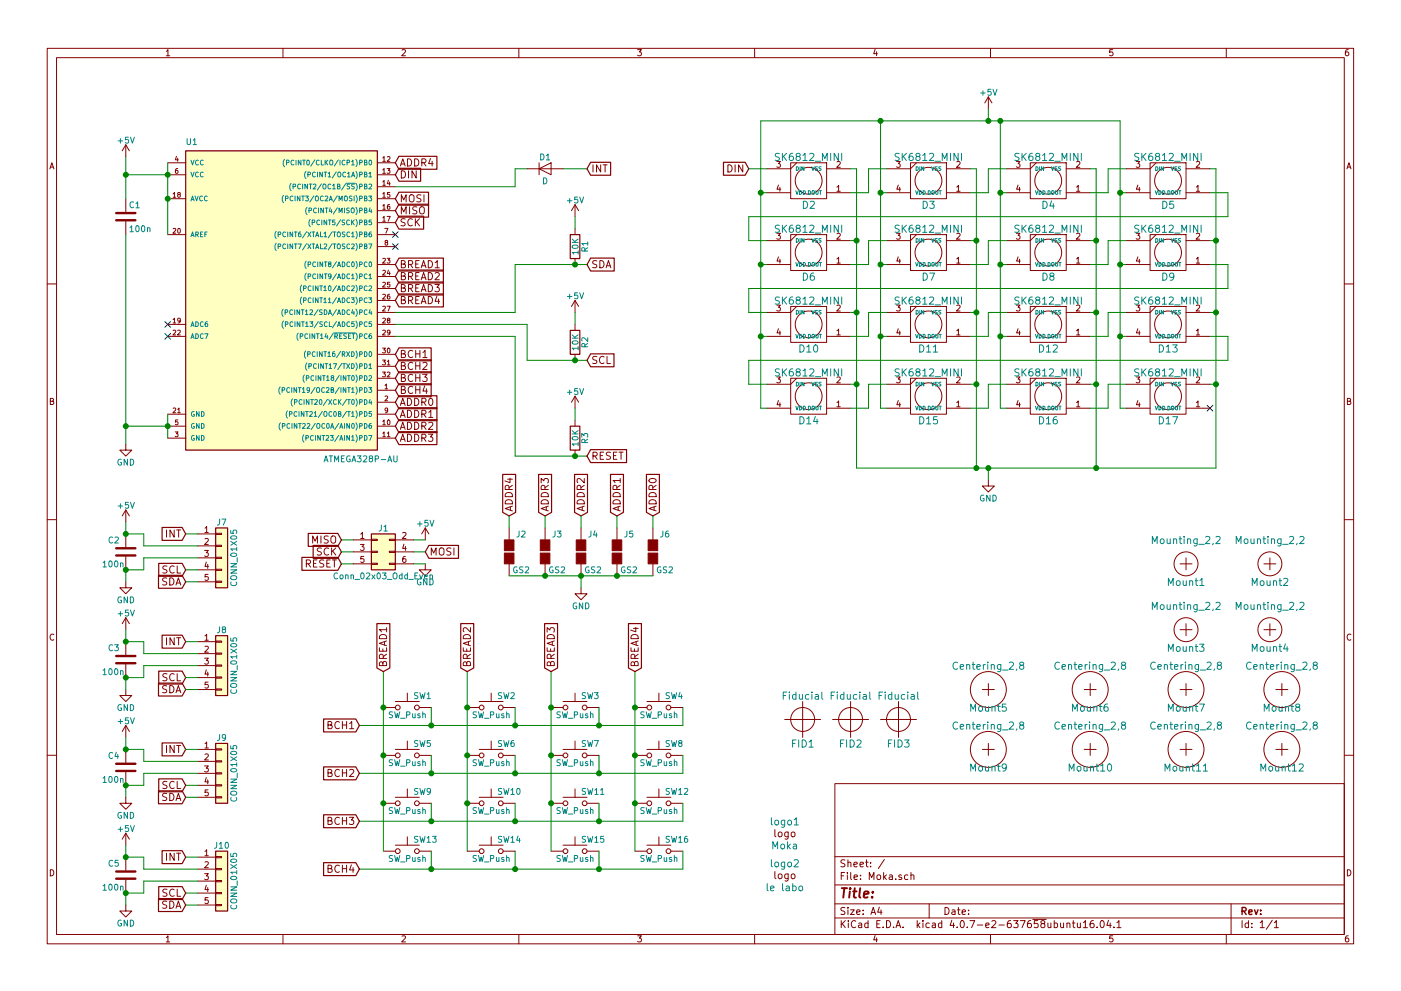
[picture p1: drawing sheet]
EESchema Schematic File Version 2
LIBS:Moka-rescue
LIBS:power
LIBS:device
LIBS:transistors
LIBS:conn
LIBS:linear
LIBS:regul
LIBS:74xx
LIBS:cmos4000
LIBS:adc-dac
LIBS:memory
LIBS:xilinx
LIBS:microcontrollers
LIBS:dsp
LIBS:microchip
LIBS:analog_switches
LIBS:motorola
LIBS:texas
LIBS:intel
LIBS:audio
LIBS:interface
LIBS:digital-audio
LIBS:philips
LIBS:display
LIBS:cypress
LIBS:siliconi
LIBS:opto
LIBS:atmel
LIBS:contrib
LIBS:valves
LIBS:Display_perso
LIBS:switches
LIBS:Holes_Fids
LIBS:Logos
LIBS:Moka-cache
EELAYER 25 0
EELAYER END
$Descr A4 11693 8268
encoding utf-8
Sheet 1 1
Title ""
Date ""
Rev ""
Comp ""
Comment1 ""
Comment2 ""
Comment3 ""
Comment4 ""
$EndDescr
$Comp
L ATMEGA328P-AU U1
U 1 1
P 2300 2450
F 0 "U1" H 1550 3700 50  0000 L BNN
F 1 "ATMEGA328P-AU" H 2700 1050 50  0000 L BNN
F 2 "Housings_QFP:TQFP-32_7x7mm_Pitch0.8mm" H 2300 2450 50  0001 C CIN
F 3 "" H 2300 2450 50  0001 C CNN
	1    2300 2450
	1    0    0    -1  
$EndComp
Text GLabel 4900 2200 2    60   Input ~ 0
SDA
Text GLabel 4900 3000 2    60   Input ~ 0
SCL
Text GLabel 3300 1450 2    60   Input ~ 0
DIN
Text GLabel 3300 2950 2    60   Input ~ 0
BCH1
Text GLabel 3300 3050 2    60   Input ~ 0
BCH2
Text GLabel 3300 3150 2    60   Input ~ 0
BCH3
Text GLabel 3300 3250 2    60   Input ~ 0
BCH4
Text GLabel 3300 2200 2    60   Input ~ 0
BREAD1
Text GLabel 3300 2300 2    60   Input ~ 0
BREAD2
Text GLabel 3300 2400 2    60   Input ~ 0
BREAD3
Text GLabel 3300 2500 2    60   Input ~ 0
BREAD4
$Comp
L +5V #PWR01
U 1 1
P 1050 1300
F 0 "#PWR01" H 1050 1150 50  0001 C CNN
F 1 "+5V" H 1050 1440 50  0000 C CNN
F 2 "" H 1050 1300 50  0001 C CNN
F 3 "" H 1050 1300 50  0001 C CNN
	1    1050 1300
	1    0    0    -1  
$EndComp
$Comp
L GND #PWR02
U 1 1
P 1050 3700
F 0 "#PWR02" H 1050 3450 50  0001 C CNN
F 1 "GND" H 1050 3550 50  0000 C CNN
F 2 "" H 1050 3700 50  0001 C CNN
F 3 "" H 1050 3700 50  0001 C CNN
	1    1050 3700
	1    0    0    -1  
$EndComp
$Comp
L C C1
U 1 1
P 1050 1800
F 0 "C1" H 1075 1900 50  0000 L CNN
F 1 "100n" H 1075 1700 50  0000 L CNN
F 2 "Capacitors_SMD:C_0603" H 1088 1650 50  0001 C CNN
F 3 "" H 1050 1800 50  0001 C CNN
	1    1050 1800
	1    0    0    -1  
$EndComp
$Comp
L R R3
U 1 1
P 4800 3650
F 0 "R3" V 4880 3650 50  0000 C CNN
F 1 "10K" V 4800 3650 50  0000 C CNN
F 2 "Resistors_SMD:R_0603" V 4730 3650 50  0001 C CNN
F 3 "" H 4800 3650 50  0001 C CNN
	1    4800 3650
	1    0    0    -1  
$EndComp
$Comp
L +5V #PWR03
U 1 1
P 4800 3400
F 0 "#PWR03" H 4800 3250 50  0001 C CNN
F 1 "+5V" H 4800 3540 50  0000 C CNN
F 2 "" H 4800 3400 50  0001 C CNN
F 3 "" H 4800 3400 50  0001 C CNN
	1    4800 3400
	1    0    0    -1  
$EndComp
$Comp
L Conn_01x05 J7
U 1 1
P 1850 4650
F 0 "J7" H 1850 4950 50  0000 C CNN
F 1 "CONN_01X05" V 1950 4650 50  0000 C CNN
F 2 "Connectors_perso:Connecteur_1x5_SMD" H 1850 4650 50  0001 C CNN
F 3 "" H 1850 4650 50  0001 C CNN
	1    1850 4650
	1    0    0    -1  
$EndComp
$Comp
L GND #PWR04
U 1 1
P 1050 4850
F 0 "#PWR04" H 1050 4600 50  0001 C CNN
F 1 "GND" H 1050 4700 50  0000 C CNN
F 2 "" H 1050 4850 50  0001 C CNN
F 3 "" H 1050 4850 50  0001 C CNN
	1    1050 4850
	1    0    0    -1  
$EndComp
$Comp
L +5V #PWR05
U 1 1
P 1050 4350
F 0 "#PWR05" H 1050 4200 50  0001 C CNN
F 1 "+5V" H 1050 4490 50  0000 C CNN
F 2 "" H 1050 4350 50  0001 C CNN
F 3 "" H 1050 4350 50  0001 C CNN
	1    1050 4350
	1    0    0    -1  
$EndComp
Text GLabel 4900 1400 2    60   Input ~ 0
INT
Text GLabel 1550 4450 0    60   Input ~ 0
INT
Text GLabel 1550 4850 0    60   Input ~ 0
SDA
Text GLabel 1550 4750 0    60   Input ~ 0
SCL
NoConn ~ 1400 2700
NoConn ~ 1400 2800
Text GLabel 2850 4500 0    60   Input ~ 0
MISO
Text GLabel 2850 4700 0    60   Input ~ 0
RESET
Text GLabel 2850 4600 0    60   Input ~ 0
SCK
Text GLabel 3550 4600 2    60   Input ~ 0
MOSI
$Comp
L +5V #PWR06
U 1 1
P 3550 4500
F 0 "#PWR06" H 3550 4350 50  0001 C CNN
F 1 "+5V" H 3550 4640 50  0000 C CNN
F 2 "" H 3550 4500 50  0001 C CNN
F 3 "" H 3550 4500 50  0001 C CNN
	1    3550 4500
	1    0    0    -1  
$EndComp
$Comp
L GND #PWR07
U 1 1
P 3550 4700
F 0 "#PWR07" H 3550 4450 50  0001 C CNN
F 1 "GND" H 3550 4550 50  0000 C CNN
F 2 "" H 3550 4700 50  0001 C CNN
F 3 "" H 3550 4700 50  0001 C CNN
	1    3550 4700
	1    0    0    -1  
$EndComp
Text GLabel 3300 1650 2    60   Input ~ 0
MOSI
Text GLabel 3300 1750 2    60   Input ~ 0
MISO
Text GLabel 3300 1850 2    60   Input ~ 0
SCK
$Comp
L GS2 J2
U 1 1
P 4250 4600
F 0 "J2" H 4350 4750 50  0000 C CNN
F 1 "GS2" H 4350 4451 50  0000 C CNN
F 2 "Connectors:GS2" V 4324 4600 50  0001 C CNN
F 3 "" H 4250 4600 50  0001 C CNN
	1    4250 4600
	1    0    0    -1  
$EndComp
$Comp
L GS2 J3
U 1 1
P 4550 4600
F 0 "J3" H 4650 4750 50  0000 C CNN
F 1 "GS2" H 4650 4451 50  0000 C CNN
F 2 "Connectors:GS2" V 4624 4600 50  0001 C CNN
F 3 "" H 4550 4600 50  0001 C CNN
	1    4550 4600
	1    0    0    -1  
$EndComp
$Comp
L GS2 J4
U 1 1
P 4850 4600
F 0 "J4" H 4950 4750 50  0000 C CNN
F 1 "GS2" H 4950 4451 50  0000 C CNN
F 2 "Connectors:GS2" V 4924 4600 50  0001 C CNN
F 3 "" H 4850 4600 50  0001 C CNN
	1    4850 4600
	1    0    0    -1  
$EndComp
$Comp
L GS2 J5
U 1 1
P 5150 4600
F 0 "J5" H 5250 4750 50  0000 C CNN
F 1 "GS2" H 5250 4451 50  0000 C CNN
F 2 "Connectors:GS2" V 5224 4600 50  0001 C CNN
F 3 "" H 5150 4600 50  0001 C CNN
	1    5150 4600
	1    0    0    -1  
$EndComp
$Comp
L GS2 J6
U 1 1
P 5450 4600
F 0 "J6" H 5550 4750 50  0000 C CNN
F 1 "GS2" H 5550 4451 50  0000 C CNN
F 2 "Connectors:GS2" V 5524 4600 50  0001 C CNN
F 3 "" H 5450 4600 50  0001 C CNN
	1    5450 4600
	1    0    0    -1  
$EndComp
$Comp
L GND #PWR08
U 1 1
P 4850 4900
F 0 "#PWR08" H 4850 4650 50  0001 C CNN
F 1 "GND" H 4850 4750 50  0000 C CNN
F 2 "" H 4850 4900 50  0001 C CNN
F 3 "" H 4850 4900 50  0001 C CNN
	1    4850 4900
	1    0    0    -1  
$EndComp
Text GLabel 5450 4300 1    60   Input ~ 0
ADDR0
Text GLabel 5150 4300 1    60   Input ~ 0
ADDR1
Text GLabel 4850 4300 1    60   Input ~ 0
ADDR2
Text GLabel 4550 4300 1    60   Input ~ 0
ADDR3
Text GLabel 4250 4300 1    60   Input ~ 0
ADDR4
$Comp
L SW_Push SW1
U 1 1
P 3400 5900
F 0 "SW1" H 3450 6000 50  0000 L CNN
F 1 "SW_Push" H 3400 5840 50  0000 C CNN
F 2 "switches_perso:Pad_30" H 3400 6100 50  0001 C CNN
F 3 "" H 3400 6100 50  0001 C CNN
	1    3400 5900
	1    0    0    -1  
$EndComp
$Comp
L SW_Push SW2
U 1 1
P 4100 5900
F 0 "SW2" H 4150 6000 50  0000 L CNN
F 1 "SW_Push" H 4100 5840 50  0000 C CNN
F 2 "switches_perso:Pad_30" H 4100 6100 50  0001 C CNN
F 3 "" H 4100 6100 50  0001 C CNN
	1    4100 5900
	1    0    0    -1  
$EndComp
$Comp
L SW_Push SW3
U 1 1
P 4800 5900
F 0 "SW3" H 4850 6000 50  0000 L CNN
F 1 "SW_Push" H 4800 5840 50  0000 C CNN
F 2 "switches_perso:Pad_30" H 4800 6100 50  0001 C CNN
F 3 "" H 4800 6100 50  0001 C CNN
	1    4800 5900
	1    0    0    -1  
$EndComp
$Comp
L SW_Push SW4
U 1 1
P 5500 5900
F 0 "SW4" H 5550 6000 50  0000 L CNN
F 1 "SW_Push" H 5500 5840 50  0000 C CNN
F 2 "switches_perso:Pad_30" H 5500 6100 50  0001 C CNN
F 3 "" H 5500 6100 50  0001 C CNN
	1    5500 5900
	1    0    0    -1  
$EndComp
$Comp
L SW_Push SW5
U 1 1
P 3400 6300
F 0 "SW5" H 3450 6400 50  0000 L CNN
F 1 "SW_Push" H 3400 6240 50  0000 C CNN
F 2 "switches_perso:Pad_30" H 3400 6500 50  0001 C CNN
F 3 "" H 3400 6500 50  0001 C CNN
	1    3400 6300
	1    0    0    -1  
$EndComp
$Comp
L SW_Push SW6
U 1 1
P 4100 6300
F 0 "SW6" H 4150 6400 50  0000 L CNN
F 1 "SW_Push" H 4100 6240 50  0000 C CNN
F 2 "switches_perso:Pad_30" H 4100 6500 50  0001 C CNN
F 3 "" H 4100 6500 50  0001 C CNN
	1    4100 6300
	1    0    0    -1  
$EndComp
$Comp
L SW_Push SW7
U 1 1
P 4800 6300
F 0 "SW7" H 4850 6400 50  0000 L CNN
F 1 "SW_Push" H 4800 6240 50  0000 C CNN
F 2 "switches_perso:Pad_30" H 4800 6500 50  0001 C CNN
F 3 "" H 4800 6500 50  0001 C CNN
	1    4800 6300
	1    0    0    -1  
$EndComp
$Comp
L SW_Push SW8
U 1 1
P 5500 6300
F 0 "SW8" H 5550 6400 50  0000 L CNN
F 1 "SW_Push" H 5500 6240 50  0000 C CNN
F 2 "switches_perso:Pad_30" H 5500 6500 50  0001 C CNN
F 3 "" H 5500 6500 50  0001 C CNN
	1    5500 6300
	1    0    0    -1  
$EndComp
$Comp
L SW_Push SW9
U 1 1
P 3400 6700
F 0 "SW9" H 3450 6800 50  0000 L CNN
F 1 "SW_Push" H 3400 6640 50  0000 C CNN
F 2 "switches_perso:Pad_30" H 3400 6900 50  0001 C CNN
F 3 "" H 3400 6900 50  0001 C CNN
	1    3400 6700
	1    0    0    -1  
$EndComp
$Comp
L SW_Push SW10
U 1 1
P 4100 6700
F 0 "SW10" H 4150 6800 50  0000 L CNN
F 1 "SW_Push" H 4100 6640 50  0000 C CNN
F 2 "switches_perso:Pad_30" H 4100 6900 50  0001 C CNN
F 3 "" H 4100 6900 50  0001 C CNN
	1    4100 6700
	1    0    0    -1  
$EndComp
$Comp
L SW_Push SW11
U 1 1
P 4800 6700
F 0 "SW11" H 4850 6800 50  0000 L CNN
F 1 "SW_Push" H 4800 6640 50  0000 C CNN
F 2 "switches_perso:Pad_30" H 4800 6900 50  0001 C CNN
F 3 "" H 4800 6900 50  0001 C CNN
	1    4800 6700
	1    0    0    -1  
$EndComp
$Comp
L SW_Push SW12
U 1 1
P 5500 6700
F 0 "SW12" H 5550 6800 50  0000 L CNN
F 1 "SW_Push" H 5500 6640 50  0000 C CNN
F 2 "switches_perso:Pad_30" H 5500 6900 50  0001 C CNN
F 3 "" H 5500 6900 50  0001 C CNN
	1    5500 6700
	1    0    0    -1  
$EndComp
$Comp
L SW_Push SW13
U 1 1
P 3400 7100
F 0 "SW13" H 3450 7200 50  0000 L CNN
F 1 "SW_Push" H 3400 7040 50  0000 C CNN
F 2 "switches_perso:Pad_30" H 3400 7300 50  0001 C CNN
F 3 "" H 3400 7300 50  0001 C CNN
	1    3400 7100
	1    0    0    -1  
$EndComp
$Comp
L SW_Push SW14
U 1 1
P 4100 7100
F 0 "SW14" H 4150 7200 50  0000 L CNN
F 1 "SW_Push" H 4100 7040 50  0000 C CNN
F 2 "switches_perso:Pad_30" H 4100 7300 50  0001 C CNN
F 3 "" H 4100 7300 50  0001 C CNN
	1    4100 7100
	1    0    0    -1  
$EndComp
$Comp
L SW_Push SW15
U 1 1
P 4800 7100
F 0 "SW15" H 4850 7200 50  0000 L CNN
F 1 "SW_Push" H 4800 7040 50  0000 C CNN
F 2 "switches_perso:Pad_30" H 4800 7300 50  0001 C CNN
F 3 "" H 4800 7300 50  0001 C CNN
	1    4800 7100
	1    0    0    -1  
$EndComp
$Comp
L SW_Push SW16
U 1 1
P 5500 7100
F 0 "SW16" H 5550 7200 50  0000 L CNN
F 1 "SW_Push" H 5500 7040 50  0000 C CNN
F 2 "switches_perso:Pad_30" H 5500 7300 50  0001 C CNN
F 3 "" H 5500 7300 50  0001 C CNN
	1    5500 7100
	1    0    0    -1  
$EndComp
Wire Wire Line
	1400 1350 1400 1950
Connection ~ 1400 1450
Connection ~ 1400 1650
Wire Wire Line
	1400 3450 1400 3650
Connection ~ 1400 3550
Wire Wire Line
	1400 1450 1050 1450
Wire Wire Line
	1050 1300 1050 1650
Wire Wire Line
	1050 1950 1050 3700
Wire Wire Line
	1050 3550 1400 3550
Connection ~ 1050 1450
Connection ~ 1050 3550
Wire Wire Line
	4800 3400 4800 3500
Wire Wire Line
	1550 4450 1650 4450
Wire Wire Line
	1550 4750 1650 4750
Wire Wire Line
	1550 4850 1650 4850
Wire Wire Line
	2850 4500 2950 4500
Wire Wire Line
	2850 4600 2950 4600
Wire Wire Line
	2850 4700 2950 4700
Wire Wire Line
	3450 4500 3550 4500
Wire Wire Line
	3450 4600 3550 4600
Wire Wire Line
	3450 4700 3550 4700
Wire Wire Line
	4250 4800 5450 4800
Connection ~ 4550 4800
Connection ~ 4850 4800
Connection ~ 5150 4800
Wire Wire Line
	4850 4900 4850 4800
Wire Wire Line
	3200 5600 3200 7100
Connection ~ 3200 6700
Connection ~ 3200 6300
Wire Wire Line
	5300 5600 5300 7100
Connection ~ 3200 5900
Connection ~ 5300 5900
Connection ~ 5300 6300
Connection ~ 5300 6700
Wire Wire Line
	4600 5600 4600 7100
Connection ~ 4600 6700
Connection ~ 4600 6300
Connection ~ 4600 5900
Wire Wire Line
	3900 5600 3900 7100
Connection ~ 3900 6700
Connection ~ 3900 6300
Connection ~ 3900 5900
Wire Wire Line
	5700 6050 5700 5900
Wire Wire Line
	3000 6050 5700 6050
Wire Wire Line
	5700 6450 5700 6300
Wire Wire Line
	3000 6450 5700 6450
Wire Wire Line
	5700 6850 5700 6700
Wire Wire Line
	3000 6850 5700 6850
Wire Wire Line
	5700 7250 5700 7100
Wire Wire Line
	3000 7250 5700 7250
Wire Wire Line
	3600 5900 3600 6050
Connection ~ 3600 6050
Wire Wire Line
	3600 6300 3600 6450
Connection ~ 3600 6450
Wire Wire Line
	3600 6700 3600 6850
Connection ~ 3600 6850
Wire Wire Line
	3600 7100 3600 7250
Connection ~ 3600 7250
Wire Wire Line
	4300 5900 4300 6050
Connection ~ 4300 6050
Wire Wire Line
	4300 6300 4300 6450
Connection ~ 4300 6450
Wire Wire Line
	4300 6700 4300 6850
Connection ~ 4300 6850
Wire Wire Line
	4300 7100 4300 7250
Connection ~ 4300 7250
Wire Wire Line
	5000 5900 5000 6050
Connection ~ 5000 6050
Wire Wire Line
	5000 6300 5000 6450
Connection ~ 5000 6450
Wire Wire Line
	5000 6700 5000 6850
Connection ~ 5000 6850
Wire Wire Line
	5000 7100 5000 7250
Connection ~ 5000 7250
Text GLabel 3000 6050 0    60   Input ~ 0
BCH1
Text GLabel 3000 6450 0    60   Input ~ 0
BCH2
Text GLabel 3000 6850 0    60   Input ~ 0
BCH3
Text GLabel 3000 7250 0    60   Input ~ 0
BCH4
Text GLabel 3200 5600 1    60   Input ~ 0
BREAD1
Text GLabel 3900 5600 1    60   Input ~ 0
BREAD2
Text GLabel 4600 5600 1    60   Input ~ 0
BREAD3
Text GLabel 5300 5600 1    60   Input ~ 0
BREAD4
$Comp
L C C2
U 1 1
P 1050 4600
F 0 "C2" H 900 4700 50  0000 L CNN
F 1 "100n" H 850 4500 50  0000 L CNN
F 2 "Capacitors_SMD:C_0603" H 1088 4450 50  0001 C CNN
F 3 "" H 1050 4600 50  0001 C CNN
	1    1050 4600
	1    0    0    -1  
$EndComp
Wire Wire Line
	1050 4350 1050 4450
Wire Wire Line
	1050 4750 1050 4850
Wire Wire Line
	1050 4750 1200 4750
Wire Wire Line
	1200 4750 1200 4650
Wire Wire Line
	1200 4650 1650 4650
Wire Wire Line
	1050 4450 1200 4450
Wire Wire Line
	1200 4450 1200 4550
Wire Wire Line
	1200 4550 1650 4550
Connection ~ 1050 4450
Connection ~ 1050 4750
$Comp
L Conn_01x05 J8
U 1 1
P 1850 5550
F 0 "J8" H 1850 5850 50  0000 C CNN
F 1 "CONN_01X05" V 1950 5550 50  0000 C CNN
F 2 "Connectors_perso:Connecteur_1x5_SMD" H 1850 5550 50  0001 C CNN
F 3 "" H 1850 5550 50  0001 C CNN
	1    1850 5550
	1    0    0    -1  
$EndComp
$Comp
L GND #PWR09
U 1 1
P 1050 5750
F 0 "#PWR09" H 1050 5500 50  0001 C CNN
F 1 "GND" H 1050 5600 50  0000 C CNN
F 2 "" H 1050 5750 50  0001 C CNN
F 3 "" H 1050 5750 50  0001 C CNN
	1    1050 5750
	1    0    0    -1  
$EndComp
$Comp
L +5V #PWR010
U 1 1
P 1050 5250
F 0 "#PWR010" H 1050 5100 50  0001 C CNN
F 1 "+5V" H 1050 5390 50  0000 C CNN
F 2 "" H 1050 5250 50  0001 C CNN
F 3 "" H 1050 5250 50  0001 C CNN
	1    1050 5250
	1    0    0    -1  
$EndComp
Text GLabel 1550 5350 0    60   Input ~ 0
INT
Text GLabel 1550 5750 0    60   Input ~ 0
SDA
Text GLabel 1550 5650 0    60   Input ~ 0
SCL
Wire Wire Line
	1550 5350 1650 5350
Wire Wire Line
	1550 5650 1650 5650
Wire Wire Line
	1550 5750 1650 5750
$Comp
L C C3
U 1 1
P 1050 5500
F 0 "C3" H 900 5600 50  0000 L CNN
F 1 "100n" H 850 5400 50  0000 L CNN
F 2 "Capacitors_SMD:C_0603" H 1088 5350 50  0001 C CNN
F 3 "" H 1050 5500 50  0001 C CNN
	1    1050 5500
	1    0    0    -1  
$EndComp
Wire Wire Line
	1050 5250 1050 5350
Wire Wire Line
	1050 5650 1050 5750
Wire Wire Line
	1050 5650 1200 5650
Wire Wire Line
	1200 5650 1200 5550
Wire Wire Line
	1200 5550 1650 5550
Wire Wire Line
	1050 5350 1200 5350
Wire Wire Line
	1200 5350 1200 5450
Wire Wire Line
	1200 5450 1650 5450
Connection ~ 1050 5350
Connection ~ 1050 5650
$Comp
L Conn_01x05 J9
U 1 1
P 1850 6450
F 0 "J9" H 1850 6750 50  0000 C CNN
F 1 "CONN_01X05" V 1950 6450 50  0000 C CNN
F 2 "Connectors_perso:Connecteur_1x5_SMD" H 1850 6450 50  0001 C CNN
F 3 "" H 1850 6450 50  0001 C CNN
	1    1850 6450
	1    0    0    -1  
$EndComp
$Comp
L GND #PWR011
U 1 1
P 1050 6650
F 0 "#PWR011" H 1050 6400 50  0001 C CNN
F 1 "GND" H 1050 6500 50  0000 C CNN
F 2 "" H 1050 6650 50  0001 C CNN
F 3 "" H 1050 6650 50  0001 C CNN
	1    1050 6650
	1    0    0    -1  
$EndComp
$Comp
L +5V #PWR012
U 1 1
P 1050 6150
F 0 "#PWR012" H 1050 6000 50  0001 C CNN
F 1 "+5V" H 1050 6290 50  0000 C CNN
F 2 "" H 1050 6150 50  0001 C CNN
F 3 "" H 1050 6150 50  0001 C CNN
	1    1050 6150
	1    0    0    -1  
$EndComp
Text GLabel 1550 6250 0    60   Input ~ 0
INT
Text GLabel 1550 6650 0    60   Input ~ 0
SDA
Text GLabel 1550 6550 0    60   Input ~ 0
SCL
Wire Wire Line
	1550 6250 1650 6250
Wire Wire Line
	1550 6550 1650 6550
Wire Wire Line
	1550 6650 1650 6650
$Comp
L C C4
U 1 1
P 1050 6400
F 0 "C4" H 900 6500 50  0000 L CNN
F 1 "100n" H 850 6300 50  0000 L CNN
F 2 "Capacitors_SMD:C_0603" H 1088 6250 50  0001 C CNN
F 3 "" H 1050 6400 50  0001 C CNN
	1    1050 6400
	1    0    0    -1  
$EndComp
Wire Wire Line
	1050 6150 1050 6250
Wire Wire Line
	1050 6550 1050 6650
Wire Wire Line
	1050 6550 1200 6550
Wire Wire Line
	1200 6550 1200 6450
Wire Wire Line
	1200 6450 1650 6450
Wire Wire Line
	1050 6250 1200 6250
Wire Wire Line
	1200 6250 1200 6350
Wire Wire Line
	1200 6350 1650 6350
Connection ~ 1050 6250
Connection ~ 1050 6550
$Comp
L Conn_01x05 J10
U 1 1
P 1850 7350
F 0 "J10" H 1850 7650 50  0000 C CNN
F 1 "CONN_01X05" V 1950 7350 50  0000 C CNN
F 2 "Connectors_perso:Connecteur_1x5_SMD" H 1850 7350 50  0001 C CNN
F 3 "" H 1850 7350 50  0001 C CNN
	1    1850 7350
	1    0    0    -1  
$EndComp
$Comp
L GND #PWR013
U 1 1
P 1050 7550
F 0 "#PWR013" H 1050 7300 50  0001 C CNN
F 1 "GND" H 1050 7400 50  0000 C CNN
F 2 "" H 1050 7550 50  0001 C CNN
F 3 "" H 1050 7550 50  0001 C CNN
	1    1050 7550
	1    0    0    -1  
$EndComp
$Comp
L +5V #PWR014
U 1 1
P 1050 7050
F 0 "#PWR014" H 1050 6900 50  0001 C CNN
F 1 "+5V" H 1050 7190 50  0000 C CNN
F 2 "" H 1050 7050 50  0001 C CNN
F 3 "" H 1050 7050 50  0001 C CNN
	1    1050 7050
	1    0    0    -1  
$EndComp
Text GLabel 1550 7150 0    60   Input ~ 0
INT
Text GLabel 1550 7550 0    60   Input ~ 0
SDA
Text GLabel 1550 7450 0    60   Input ~ 0
SCL
Wire Wire Line
	1550 7150 1650 7150
Wire Wire Line
	1550 7450 1650 7450
Wire Wire Line
	1550 7550 1650 7550
$Comp
L C C5
U 1 1
P 1050 7300
F 0 "C5" H 900 7400 50  0000 L CNN
F 1 "100n" H 850 7200 50  0000 L CNN
F 2 "Capacitors_SMD:C_0603" H 1088 7150 50  0001 C CNN
F 3 "" H 1050 7300 50  0001 C CNN
	1    1050 7300
	1    0    0    -1  
$EndComp
Wire Wire Line
	1050 7050 1050 7150
Wire Wire Line
	1050 7450 1050 7550
Wire Wire Line
	1050 7450 1200 7450
Wire Wire Line
	1200 7450 1200 7350
Wire Wire Line
	1200 7350 1650 7350
Wire Wire Line
	1050 7150 1200 7150
Wire Wire Line
	1200 7150 1200 7250
Wire Wire Line
	1200 7250 1650 7250
Connection ~ 1050 7150
Connection ~ 1050 7450
$Comp
L R R2
U 1 1
P 4800 2850
F 0 "R2" V 4880 2850 50  0000 C CNN
F 1 "10K" V 4800 2850 50  0000 C CNN
F 2 "Resistors_SMD:R_0603" V 4730 2850 50  0001 C CNN
F 3 "" H 4800 2850 50  0001 C CNN
	1    4800 2850
	1    0    0    -1  
$EndComp
$Comp
L +5V #PWR015
U 1 1
P 4800 2600
F 0 "#PWR015" H 4800 2450 50  0001 C CNN
F 1 "+5V" H 4800 2740 50  0000 C CNN
F 2 "" H 4800 2600 50  0001 C CNN
F 3 "" H 4800 2600 50  0001 C CNN
	1    4800 2600
	1    0    0    -1  
$EndComp
$Comp
L R R1
U 1 1
P 4800 2050
F 0 "R1" V 4880 2050 50  0000 C CNN
F 1 "10K" V 4800 2050 50  0000 C CNN
F 2 "Resistors_SMD:R_0603" V 4730 2050 50  0001 C CNN
F 3 "" H 4800 2050 50  0001 C CNN
	1    4800 2050
	1    0    0    -1  
$EndComp
$Comp
L +5V #PWR016
U 1 1
P 4800 1800
F 0 "#PWR016" H 4800 1650 50  0001 C CNN
F 1 "+5V" H 4800 1940 50  0000 C CNN
F 2 "" H 4800 1800 50  0001 C CNN
F 3 "" H 4800 1800 50  0001 C CNN
	1    4800 1800
	1    0    0    -1  
$EndComp
Wire Wire Line
	4800 1800 4800 1900
Wire Wire Line
	4300 2200 4900 2200
Wire Wire Line
	4300 2200 4300 2600
Wire Wire Line
	4300 2600 3300 2600
Connection ~ 4800 2200
Wire Wire Line
	4800 2600 4800 2700
Wire Wire Line
	4400 3000 4900 3000
Connection ~ 4800 3000
Connection ~ 4800 3800
Wire Wire Line
	4400 3000 4400 2700
Wire Wire Line
	4400 2700 3300 2700
Wire Wire Line
	4300 3800 4900 3800
Wire Wire Line
	4300 3800 4300 2800
Wire Wire Line
	4300 2800 3300 2800
Wire Wire Line
	4250 4300 4250 4400
Wire Wire Line
	4550 4300 4550 4400
Wire Wire Line
	4850 4300 4850 4400
Wire Wire Line
	5150 4300 5150 4400
Wire Wire Line
	5450 4300 5450 4400
Text GLabel 3300 3350 2    60   Input ~ 0
ADDR0
Text GLabel 3300 3450 2    60   Input ~ 0
ADDR1
Text GLabel 3300 3550 2    60   Input ~ 0
ADDR2
Text GLabel 3300 3650 2    60   Input ~ 0
ADDR3
Text GLabel 3300 1350 2    60   Input ~ 0
ADDR4
NoConn ~ 3300 1950
NoConn ~ 3300 2050
Text GLabel 4900 3800 2    60   Input ~ 0
RESET
$Comp
L Fiducial FID1
U 1 1
P 6700 6000
F 0 "FID1" H 6700 5800 60  0000 C CNN
F 1 "Fiducial" H 6700 6200 60  0000 C CNN
F 2 "Fiducials:Fiducial_1mm_Dia_2.54mm_Outer_CopperTop" H 6700 6000 60  0001 C CNN
F 3 "" H 6700 6000 60  0001 C CNN
	1    6700 6000
	1    0    0    -1  
$EndComp
$Comp
L Fiducial FID2
U 1 1
P 7100 6000
F 0 "FID2" H 7100 5800 60  0000 C CNN
F 1 "Fiducial" H 7100 6200 60  0000 C CNN
F 2 "Fiducials:Fiducial_1mm_Dia_2.54mm_Outer_CopperTop" H 7100 6000 60  0001 C CNN
F 3 "" H 7100 6000 60  0001 C CNN
	1    7100 6000
	1    0    0    -1  
$EndComp
$Comp
L Fiducial FID3
U 1 1
P 7500 6000
F 0 "FID3" H 7500 5800 60  0000 C CNN
F 1 "Fiducial" H 7500 6200 60  0000 C CNN
F 2 "Fiducials:Fiducial_1mm_Dia_2.54mm_Outer_CopperTop" H 7500 6000 60  0001 C CNN
F 3 "" H 7500 6000 60  0001 C CNN
	1    7500 6000
	1    0    0    -1  
$EndComp
$Comp
L Mounting_hole_3 Mount7
U 1 1
P 9900 5750
F 0 "Mount7" H 9900 5600 60  0000 C CNN
F 1 "Centering_2,8" H 9900 5950 60  0000 C CNN
F 2 "Mounting_Holes:MountingHole_2.7mm_M2.5" H 9900 5750 60  0001 C CNN
F 3 "" H 9900 5750 60  0001 C CNN
	1    9900 5750
	1    0    0    -1  
$EndComp
$Comp
L Mounting_hole_2 Mount1
U 1 1
P 9900 4700
F 0 "Mount1" H 9900 4550 60  0000 C CNN
F 1 "Mounting_2,2" H 9900 4900 60  0000 C CNN
F 2 "Mounting_Holes:MountingHole_2.2mm_M2" H 9900 4700 60  0001 C CNN
F 3 "" H 9900 4700 60  0001 C CNN
	1    9900 4700
	1    0    0    -1  
$EndComp
$Comp
L Mounting_hole_2 Mount2
U 1 1
P 10600 4700
F 0 "Mount2" H 10600 4550 60  0000 C CNN
F 1 "Mounting_2,2" H 10600 4900 60  0000 C CNN
F 2 "Mounting_Holes:MountingHole_2.2mm_M2" H 10600 4700 60  0001 C CNN
F 3 "" H 10600 4700 60  0001 C CNN
	1    10600 4700
	1    0    0    -1  
$EndComp
$Comp
L Mounting_hole_2 Mount3
U 1 1
P 9900 5250
F 0 "Mount3" H 9900 5100 60  0000 C CNN
F 1 "Mounting_2,2" H 9900 5450 60  0000 C CNN
F 2 "Mounting_Holes:MountingHole_2.2mm_M2" H 9900 5250 60  0001 C CNN
F 3 "" H 9900 5250 60  0001 C CNN
	1    9900 5250
	1    0    0    -1  
$EndComp
$Comp
L Mounting_hole_2 Mount4
U 1 1
P 10600 5250
F 0 "Mount4" H 10600 5100 60  0000 C CNN
F 1 "Mounting_2,2" H 10600 5450 60  0000 C CNN
F 2 "Mounting_Holes:MountingHole_2.2mm_M2" H 10600 5250 60  0001 C CNN
F 3 "" H 10600 5250 60  0001 C CNN
	1    10600 5250
	1    0    0    -1  
$EndComp
$Comp
L Mounting_hole_3 Mount8
U 1 1
P 10700 5750
F 0 "Mount8" H 10700 5600 60  0000 C CNN
F 1 "Centering_2,8" H 10700 5950 60  0000 C CNN
F 2 "Mounting_Holes:MountingHole_2.7mm_M2.5" H 10700 5750 60  0001 C CNN
F 3 "" H 10700 5750 60  0001 C CNN
	1    10700 5750
	1    0    0    -1  
$EndComp
$Comp
L Mounting_hole_3 Mount11
U 1 1
P 9900 6250
F 0 "Mount11" H 9900 6100 60  0000 C CNN
F 1 "Centering_2,8" H 9900 6450 60  0000 C CNN
F 2 "Mounting_Holes:MountingHole_2.7mm_M2.5" H 9900 6250 60  0001 C CNN
F 3 "" H 9900 6250 60  0001 C CNN
	1    9900 6250
	1    0    0    -1  
$EndComp
$Comp
L Mounting_hole_3 Mount12
U 1 1
P 10700 6250
F 0 "Mount12" H 10700 6100 60  0000 C CNN
F 1 "Centering_2,8" H 10700 6450 60  0000 C CNN
F 2 "Mounting_Holes:MountingHole_2.7mm_M2.5" H 10700 6250 60  0001 C CNN
F 3 "" H 10700 6250 60  0001 C CNN
	1    10700 6250
	1    0    0    -1  
$EndComp
$Comp
L Mounting_hole_3 Mount5
U 1 1
P 8250 5750
F 0 "Mount5" H 8250 5600 60  0000 C CNN
F 1 "Centering_2,8" H 8250 5950 60  0000 C CNN
F 2 "Mounting_Holes:MountingHole_2.7mm_M2.5" H 8250 5750 60  0001 C CNN
F 3 "" H 8250 5750 60  0001 C CNN
	1    8250 5750
	1    0    0    -1  
$EndComp
$Comp
L Mounting_hole_3 Mount6
U 1 1
P 9100 5750
F 0 "Mount6" H 9100 5600 60  0000 C CNN
F 1 "Centering_2,8" H 9100 5950 60  0000 C CNN
F 2 "Mounting_Holes:MountingHole_2.7mm_M2.5" H 9100 5750 60  0001 C CNN
F 3 "" H 9100 5750 60  0001 C CNN
	1    9100 5750
	1    0    0    -1  
$EndComp
$Comp
L Mounting_hole_3 Mount9
U 1 1
P 8250 6250
F 0 "Mount9" H 8250 6100 60  0000 C CNN
F 1 "Centering_2,8" H 8250 6450 60  0000 C CNN
F 2 "Mounting_Holes:MountingHole_2.7mm_M2.5" H 8250 6250 60  0001 C CNN
F 3 "" H 8250 6250 60  0001 C CNN
	1    8250 6250
	1    0    0    -1  
$EndComp
$Comp
L Mounting_hole_3 Mount10
U 1 1
P 9100 6250
F 0 "Mount10" H 9100 6100 60  0000 C CNN
F 1 "Centering_2,8" H 9100 6450 60  0000 C CNN
F 2 "Mounting_Holes:MountingHole_2.7mm_M2.5" H 9100 6250 60  0001 C CNN
F 3 "" H 9100 6250 60  0001 C CNN
	1    9100 6250
	1    0    0    -1  
$EndComp
$Comp
L Logo logo1
U 1 1
P 6550 6950
F 0 "logo1" H 6550 7050 60  0000 C CNN
F 1 "Moka" H 6550 6850 60  0000 C CNN
F 2 "logos:Moka_25mm" H 6550 6950 60  0001 C CNN
F 3 "" H 6550 6950 60  0001 C CNN
	1    6550 6950
	1    0    0    -1  
$EndComp
$Comp
L Logo logo2
U 1 1
P 6550 7300
F 0 "logo2" H 6550 7400 60  0000 C CNN
F 1 "le labo" H 6550 7200 60  0000 C CNN
F 2 "logos:Le_labo_20mm" H 6550 7300 60  0001 C CNN
F 3 "" H 6550 7300 60  0001 C CNN
	1    6550 7300
	1    0    0    -1  
$EndComp
$Comp
L SK6812_MINI D2
U 1 1
P 6750 1500
F 0 "D2" H 6750 1300 60  0000 C CNN
F 1 "SK6812_MINI" H 6750 1700 60  0000 C CNN
F 2 "Display_perso:SK6812-mini" H 6800 1300 60  0001 C CNN
F 3 "" H 6800 1300 60  0001 C CNN
	1    6750 1500
	1    0    0    -1  
$EndComp
$Comp
L SK6812_MINI D6
U 1 1
P 6750 2100
F 0 "D6" H 6750 1900 60  0000 C CNN
F 1 "SK6812_MINI" H 6750 2300 60  0000 C CNN
F 2 "Display_perso:SK6812-mini" H 6800 1900 60  0001 C CNN
F 3 "" H 6800 1900 60  0001 C CNN
	1    6750 2100
	1    0    0    -1  
$EndComp
$Comp
L SK6812_MINI D10
U 1 1
P 6750 2700
F 0 "D10" H 6750 2500 60  0000 C CNN
F 1 "SK6812_MINI" H 6750 2900 60  0000 C CNN
F 2 "Display_perso:SK6812-mini" H 6800 2500 60  0001 C CNN
F 3 "" H 6800 2500 60  0001 C CNN
	1    6750 2700
	1    0    0    -1  
$EndComp
$Comp
L SK6812_MINI D14
U 1 1
P 6750 3300
F 0 "D14" H 6750 3100 60  0000 C CNN
F 1 "SK6812_MINI" H 6750 3500 60  0000 C CNN
F 2 "Display_perso:SK6812-mini" H 6800 3100 60  0001 C CNN
F 3 "" H 6800 3100 60  0001 C CNN
	1    6750 3300
	1    0    0    -1  
$EndComp
$Comp
L SK6812_MINI D3
U 1 1
P 7750 1500
F 0 "D3" H 7750 1300 60  0000 C CNN
F 1 "SK6812_MINI" H 7750 1700 60  0000 C CNN
F 2 "Display_perso:SK6812-mini" H 7800 1300 60  0001 C CNN
F 3 "" H 7800 1300 60  0001 C CNN
	1    7750 1500
	1    0    0    -1  
$EndComp
$Comp
L SK6812_MINI D7
U 1 1
P 7750 2100
F 0 "D7" H 7750 1900 60  0000 C CNN
F 1 "SK6812_MINI" H 7750 2300 60  0000 C CNN
F 2 "Display_perso:SK6812-mini" H 7800 1900 60  0001 C CNN
F 3 "" H 7800 1900 60  0001 C CNN
	1    7750 2100
	1    0    0    -1  
$EndComp
$Comp
L SK6812_MINI D11
U 1 1
P 7750 2700
F 0 "D11" H 7750 2500 60  0000 C CNN
F 1 "SK6812_MINI" H 7750 2900 60  0000 C CNN
F 2 "Display_perso:SK6812-mini" H 7800 2500 60  0001 C CNN
F 3 "" H 7800 2500 60  0001 C CNN
	1    7750 2700
	1    0    0    -1  
$EndComp
$Comp
L SK6812_MINI D15
U 1 1
P 7750 3300
F 0 "D15" H 7750 3100 60  0000 C CNN
F 1 "SK6812_MINI" H 7750 3500 60  0000 C CNN
F 2 "Display_perso:SK6812-mini" H 7800 3100 60  0001 C CNN
F 3 "" H 7800 3100 60  0001 C CNN
	1    7750 3300
	1    0    0    -1  
$EndComp
$Comp
L SK6812_MINI D4
U 1 1
P 8750 1500
F 0 "D4" H 8750 1300 60  0000 C CNN
F 1 "SK6812_MINI" H 8750 1700 60  0000 C CNN
F 2 "Display_perso:SK6812-mini" H 8800 1300 60  0001 C CNN
F 3 "" H 8800 1300 60  0001 C CNN
	1    8750 1500
	1    0    0    -1  
$EndComp
$Comp
L SK6812_MINI D8
U 1 1
P 8750 2100
F 0 "D8" H 8750 1900 60  0000 C CNN
F 1 "SK6812_MINI" H 8750 2300 60  0000 C CNN
F 2 "Display_perso:SK6812-mini" H 8800 1900 60  0001 C CNN
F 3 "" H 8800 1900 60  0001 C CNN
	1    8750 2100
	1    0    0    -1  
$EndComp
$Comp
L SK6812_MINI D12
U 1 1
P 8750 2700
F 0 "D12" H 8750 2500 60  0000 C CNN
F 1 "SK6812_MINI" H 8750 2900 60  0000 C CNN
F 2 "Display_perso:SK6812-mini" H 8800 2500 60  0001 C CNN
F 3 "" H 8800 2500 60  0001 C CNN
	1    8750 2700
	1    0    0    -1  
$EndComp
$Comp
L SK6812_MINI D16
U 1 1
P 8750 3300
F 0 "D16" H 8750 3100 60  0000 C CNN
F 1 "SK6812_MINI" H 8750 3500 60  0000 C CNN
F 2 "Display_perso:SK6812-mini" H 8800 3100 60  0001 C CNN
F 3 "" H 8800 3100 60  0001 C CNN
	1    8750 3300
	1    0    0    -1  
$EndComp
$Comp
L SK6812_MINI D5
U 1 1
P 9750 1500
F 0 "D5" H 9750 1300 60  0000 C CNN
F 1 "SK6812_MINI" H 9750 1700 60  0000 C CNN
F 2 "Display_perso:SK6812-mini" H 9800 1300 60  0001 C CNN
F 3 "" H 9800 1300 60  0001 C CNN
	1    9750 1500
	1    0    0    -1  
$EndComp
$Comp
L SK6812_MINI D9
U 1 1
P 9750 2100
F 0 "D9" H 9750 1900 60  0000 C CNN
F 1 "SK6812_MINI" H 9750 2300 60  0000 C CNN
F 2 "Display_perso:SK6812-mini" H 9800 1900 60  0001 C CNN
F 3 "" H 9800 1900 60  0001 C CNN
	1    9750 2100
	1    0    0    -1  
$EndComp
$Comp
L SK6812_MINI D13
U 1 1
P 9750 2700
F 0 "D13" H 9750 2500 60  0000 C CNN
F 1 "SK6812_MINI" H 9750 2900 60  0000 C CNN
F 2 "Display_perso:SK6812-mini" H 9800 2500 60  0001 C CNN
F 3 "" H 9800 2500 60  0001 C CNN
	1    9750 2700
	1    0    0    -1  
$EndComp
$Comp
L SK6812_MINI D17
U 1 1
P 9750 3300
F 0 "D17" H 9750 3100 60  0000 C CNN
F 1 "SK6812_MINI" H 9750 3500 60  0000 C CNN
F 2 "Display_perso:SK6812-mini" H 9800 3100 60  0001 C CNN
F 3 "" H 9800 3100 60  0001 C CNN
	1    9750 3300
	1    0    0    -1  
$EndComp
Wire Wire Line
	7100 1400 7150 1400
Wire Wire Line
	7150 1400 7150 3900
Wire Wire Line
	7150 3900 10150 3900
Wire Wire Line
	8150 1400 8150 3900
Wire Wire Line
	8150 1400 8100 1400
Wire Wire Line
	9100 1400 9150 1400
Wire Wire Line
	9150 1400 9150 3900
Wire Wire Line
	10150 3900 10150 1400
Wire Wire Line
	10150 1400 10100 1400
Wire Wire Line
	7100 2000 7150 2000
Connection ~ 7150 2000
Wire Wire Line
	8100 2000 8150 2000
Connection ~ 8150 2000
Wire Wire Line
	7100 2600 7150 2600
Connection ~ 7150 2600
Wire Wire Line
	7100 3200 7150 3200
Connection ~ 7150 3200
Wire Wire Line
	8100 3200 8150 3200
Connection ~ 8150 3200
Wire Wire Line
	8100 2600 8150 2600
Connection ~ 8150 2600
Wire Wire Line
	9100 2000 9150 2000
Connection ~ 9150 2000
Wire Wire Line
	10100 2000 10150 2000
Connection ~ 10150 2000
Wire Wire Line
	10150 2600 10100 2600
Connection ~ 10150 2600
Wire Wire Line
	9150 2600 9100 2600
Connection ~ 9150 2600
Wire Wire Line
	9100 3200 9150 3200
Connection ~ 9150 3200
Wire Wire Line
	10100 3200 10150 3200
Connection ~ 10150 3200
Connection ~ 8150 3900
Connection ~ 9150 3900
Wire Wire Line
	6350 3400 6400 3400
Wire Wire Line
	6350 1000 6350 3400
Wire Wire Line
	6350 1000 9350 1000
Wire Wire Line
	7350 1000 7350 3400
Wire Wire Line
	7350 3400 7400 3400
Wire Wire Line
	8350 3400 8400 3400
Wire Wire Line
	8350 1000 8350 3400
Wire Wire Line
	9350 1000 9350 3400
Wire Wire Line
	9350 3400 9400 3400
Wire Wire Line
	9400 2800 9350 2800
Connection ~ 9350 2800
Wire Wire Line
	8400 2800 8350 2800
Connection ~ 8350 2800
Wire Wire Line
	9400 1600 9350 1600
Connection ~ 9350 1600
Wire Wire Line
	8400 1600 8350 1600
Connection ~ 8350 1600
Wire Wire Line
	8350 2200 8400 2200
Connection ~ 8350 2200
Wire Wire Line
	9350 2200 9400 2200
Connection ~ 9350 2200
Wire Wire Line
	7400 1600 7350 1600
Connection ~ 7350 1600
Connection ~ 8350 1000
Connection ~ 7350 1000
Wire Wire Line
	7350 2200 7400 2200
Connection ~ 7350 2200
Wire Wire Line
	7350 2800 7400 2800
Connection ~ 7350 2800
Wire Wire Line
	6400 2800 6350 2800
Connection ~ 6350 2800
Wire Wire Line
	6350 2200 6400 2200
Connection ~ 6350 2200
Wire Wire Line
	6400 1600 6350 1600
Connection ~ 6350 1600
Wire Wire Line
	7100 1600 7250 1600
Wire Wire Line
	7250 1600 7250 1400
Wire Wire Line
	7250 1400 7400 1400
Wire Wire Line
	8100 1600 8250 1600
Wire Wire Line
	8250 1600 8250 1400
Wire Wire Line
	8250 1400 8400 1400
Wire Wire Line
	9100 1600 9250 1600
Wire Wire Line
	9250 1600 9250 1400
Wire Wire Line
	9250 1400 9400 1400
Wire Wire Line
	7100 2200 7250 2200
Wire Wire Line
	7250 2200 7250 2000
Wire Wire Line
	7250 2000 7400 2000
Wire Wire Line
	8100 2200 8250 2200
Wire Wire Line
	8250 2200 8250 2000
Wire Wire Line
	8250 2000 8400 2000
Wire Wire Line
	9100 2200 9250 2200
Wire Wire Line
	9250 2200 9250 2000
Wire Wire Line
	9250 2000 9400 2000
Wire Wire Line
	7100 2800 7250 2800
Wire Wire Line
	7250 2800 7250 2600
Wire Wire Line
	7250 2600 7400 2600
Wire Wire Line
	8100 2800 8250 2800
Wire Wire Line
	8250 2800 8250 2600
Wire Wire Line
	8250 2600 8400 2600
Wire Wire Line
	8100 3400 8250 3400
Wire Wire Line
	8250 3400 8250 3200
Wire Wire Line
	8250 3200 8400 3200
Wire Wire Line
	7100 3400 7250 3400
Wire Wire Line
	7250 3400 7250 3200
Wire Wire Line
	7250 3200 7400 3200
Wire Wire Line
	9100 2800 9250 2800
Wire Wire Line
	9250 2800 9250 2600
Wire Wire Line
	9250 2600 9400 2600
Wire Wire Line
	9100 3400 9250 3400
Wire Wire Line
	9250 3400 9250 3200
Wire Wire Line
	9250 3200 9400 3200
$Comp
L GND #PWR017
U 1 1
P 8250 4000
F 0 "#PWR017" H 8250 3750 50  0001 C CNN
F 1 "GND" H 8250 3850 50  0000 C CNN
F 2 "" H 8250 4000 50  0001 C CNN
F 3 "" H 8250 4000 50  0001 C CNN
	1    8250 4000
	1    0    0    -1  
$EndComp
Wire Wire Line
	8250 4000 8250 3900
Connection ~ 8250 3900
$Comp
L +5V #PWR018
U 1 1
P 8250 900
F 0 "#PWR018" H 8250 750 50  0001 C CNN
F 1 "+5V" H 8250 1040 50  0000 C CNN
F 2 "" H 8250 900 50  0001 C CNN
F 3 "" H 8250 900 50  0001 C CNN
	1    8250 900 
	1    0    0    -1  
$EndComp
Wire Wire Line
	8250 900  8250 1000
Connection ~ 8250 1000
Wire Wire Line
	10100 1600 10250 1600
Wire Wire Line
	10250 1600 10250 1800
Wire Wire Line
	10250 1800 6250 1800
Wire Wire Line
	6250 1800 6250 2000
Wire Wire Line
	6250 2000 6400 2000
Wire Wire Line
	6400 2600 6250 2600
Wire Wire Line
	6250 2600 6250 2400
Wire Wire Line
	6250 2400 10250 2400
Wire Wire Line
	10250 2400 10250 2200
Wire Wire Line
	10250 2200 10100 2200
Wire Wire Line
	10100 2800 10250 2800
Wire Wire Line
	10250 2800 10250 3000
Wire Wire Line
	10250 3000 6250 3000
Wire Wire Line
	6250 3000 6250 3200
Wire Wire Line
	6250 3200 6400 3200
NoConn ~ 10100 3400
Text GLabel 6250 1400 0    60   Input ~ 0
DIN
Wire Wire Line
	6250 1400 6400 1400
$Comp
L Conn_02x03_Odd_Even J1
U 1 1
P 3150 4600
F 0 "J1" H 3200 4800 50  0000 C CNN
F 1 "Conn_02x03_Odd_Even" H 3200 4400 50  0000 C CNN
F 2 "Connectors_perso:Pin_Header_Straight_2x03_Pitch2.54mm_SMD" H 3150 4600 50  0001 C CNN
F 3 "" H 3150 4600 50  0001 C CNN
	1    3150 4600
	1    0    0    -1  
$EndComp
$Comp
L D D1
U 1 1
P 4550 1400
F 0 "D1" H 4550 1500 50  0000 C CNN
F 1 "D" H 4550 1300 50  0000 C CNN
F 2 "Diodes_SMD:D_SOD-123" H 4550 1400 50  0001 C CNN
F 3 "" H 4550 1400 50  0001 C CNN
	1    4550 1400
	1    0    0    -1  
$EndComp
Wire Wire Line
	4700 1400 4900 1400
Wire Wire Line
	4400 1400 4300 1400
Wire Wire Line
	4300 1400 4300 1550
Wire Wire Line
	4300 1550 3300 1550
$EndSCHEMATC
